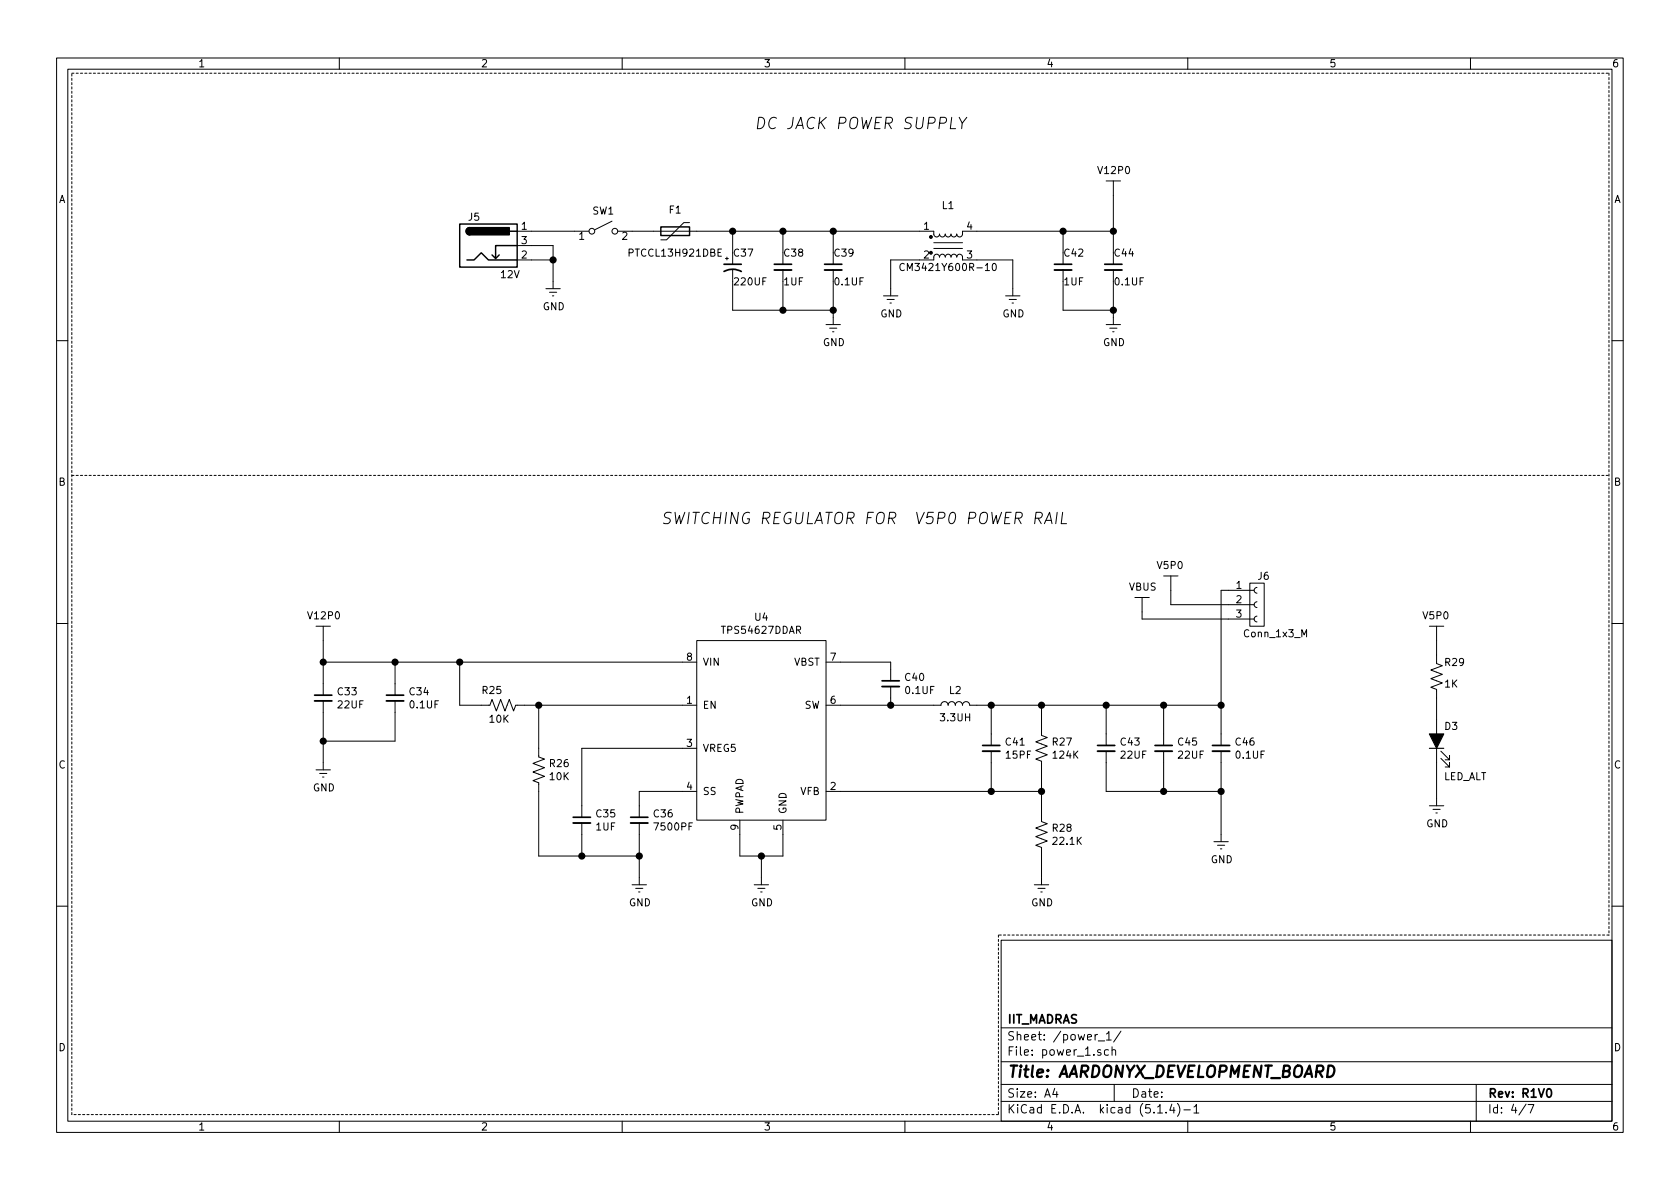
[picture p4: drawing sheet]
EESchema Schematic File Version 4
LIBS:Aardonyx-cache
EELAYER 30 0
EELAYER END
$Descr A4 11693 8268
encoding utf-8
Sheet 4 7
Title "AARDONYX_DEVELOPMENT_BOARD"
Date ""
Rev "R1V0"
Comp "IIT_MADRAS"
Comment1 ""
Comment2 ""
Comment3 ""
Comment4 ""
$EndDescr
Connection ~ 2250 4600
$Comp
L aardonyx:V12P0 #PWR036
U 1 1
P 2250 4450
AR Path="/5DB8A7DC/5E79C895" Ref="#PWR036"  Part="1" 
AR Path="/5E6E93B2/5E79C895" Ref="#PWR?"  Part="1" 
F 0 "#PWR036" H 2400 4400 50  0001 C CNN
F 1 "V12P0" H 2255 4625 50  0000 C CNN
F 2 "" H 2250 4450 50  0001 C CNN
F 3 "" H 2250 4450 50  0001 C CNN
	1    2250 4450
	1    0    0    -1  
$EndComp
Connection ~ 8500 4900
Connection ~ 8500 5500
Wire Wire Line
	8500 5500 8500 5800
$Comp
L aardonyx:GND #PWR049
U 1 1
P 8500 5800
AR Path="/5DB8A7DC/5DC268B2" Ref="#PWR049"  Part="1" 
AR Path="/5E6E93B2/5DC268B2" Ref="#PWR?"  Part="1" 
F 0 "#PWR049" H 8500 5550 50  0001 C CNN
F 1 "GND" H 8505 5627 50  0000 C CNN
F 2 "" H 8500 5800 50  0001 C CNN
F 3 "" H 8500 5800 50  0001 C CNN
	1    8500 5800
	1    0    0    -1  
$EndComp
Wire Wire Line
	8100 5500 8500 5500
Connection ~ 8100 5500
Wire Wire Line
	8100 5300 8100 5500
Wire Wire Line
	8500 5500 8500 5300
Wire Wire Line
	7700 5500 8100 5500
Wire Wire Line
	7700 5300 7700 5500
Wire Wire Line
	7700 4900 8100 4900
Connection ~ 7700 4900
Wire Wire Line
	7700 5100 7700 4900
Wire Wire Line
	8100 4900 8500 4900
Connection ~ 8100 4900
Wire Wire Line
	8100 5100 8100 4900
Connection ~ 7250 4900
Wire Wire Line
	8500 4900 8500 5100
$Comp
L aardonyx:C_Small C46
U 1 1
P 8500 5200
AR Path="/5DB8A7DC/5DC20A36" Ref="C46"  Part="1" 
AR Path="/5E6E93B2/5DC20A36" Ref="C?"  Part="1" 
F 0 "C46" H 8592 5246 50  0000 L CNN
F 1 "0.1UF" H 8592 5155 50  0000 L CNN
F 2 "" H 8500 5200 50  0001 C CNN
F 3 "~" H 8500 5200 50  0001 C CNN
	1    8500 5200
	1    0    0    -1  
$EndComp
$Comp
L aardonyx:C_Small C45
U 1 1
P 8100 5200
AR Path="/5DB8A7DC/5DC1FFB2" Ref="C45"  Part="1" 
AR Path="/5E6E93B2/5DC1FFB2" Ref="C?"  Part="1" 
F 0 "C45" H 8192 5246 50  0000 L CNN
F 1 "22UF" H 8192 5155 50  0000 L CNN
F 2 "" H 8100 5200 50  0001 C CNN
F 3 "~" H 8100 5200 50  0001 C CNN
	1    8100 5200
	1    0    0    -1  
$EndComp
$Comp
L aardonyx:C_Small C43
U 1 1
P 7700 5200
AR Path="/5DB8A7DC/5DC1F79E" Ref="C43"  Part="1" 
AR Path="/5E6E93B2/5DC1F79E" Ref="C?"  Part="1" 
F 0 "C43" H 7792 5246 50  0000 L CNN
F 1 "22UF" H 7792 5155 50  0000 L CNN
F 2 "" H 7700 5200 50  0001 C CNN
F 3 "~" H 7700 5200 50  0001 C CNN
	1    7700 5200
	1    0    0    -1  
$EndComp
Wire Wire Line
	4450 5500 4450 5600
Wire Wire Line
	4050 5200 4050 5600
Wire Wire Line
	4450 5800 4450 5950
Wire Wire Line
	4050 5800 4050 5950
Wire Wire Line
	4450 6100 4450 5950
Wire Wire Line
	4050 5950 3750 5950
Connection ~ 4050 5950
Wire Wire Line
	3750 5950 3750 5500
Connection ~ 5300 5950
Wire Wire Line
	5450 5950 5300 5950
Wire Wire Line
	5450 5800 5450 5950
Wire Wire Line
	5150 5950 5300 5950
Wire Wire Line
	5150 5800 5150 5950
Wire Wire Line
	5300 6100 5300 5950
Wire Wire Line
	7250 5950 7250 6100
Wire Wire Line
	7250 5500 7250 5650
Connection ~ 7250 5500
$Comp
L aardonyx:GND #PWR044
U 1 1
P 7250 6100
AR Path="/5DB8A7DC/5DC135E5" Ref="#PWR044"  Part="1" 
AR Path="/5E6E93B2/5DC135E5" Ref="#PWR?"  Part="1" 
F 0 "#PWR044" H 7250 5850 50  0001 C CNN
F 1 "GND" H 7255 5927 50  0000 C CNN
F 2 "" H 7250 6100 50  0001 C CNN
F 3 "" H 7250 6100 50  0001 C CNN
	1    7250 6100
	1    0    0    -1  
$EndComp
$Comp
L aardonyx:R_US R28
U 1 1
P 7250 5800
AR Path="/5DB8A7DC/5DC11DC4" Ref="R28"  Part="1" 
AR Path="/5E6E93B2/5DC11DC4" Ref="R?"  Part="1" 
F 0 "R28" H 7318 5846 50  0000 L CNN
F 1 "22.1K" H 7318 5755 50  0000 L CNN
F 2 "" V 7290 5790 50  0001 C CNN
F 3 "~" H 7250 5800 50  0001 C CNN
	1    7250 5800
	1    0    0    -1  
$EndComp
Connection ~ 6900 5500
Wire Wire Line
	7250 5500 7250 5350
Wire Wire Line
	6900 5500 7250 5500
Connection ~ 6900 4900
Wire Wire Line
	7250 4900 7250 5050
$Comp
L aardonyx:R_US R27
U 1 1
P 7250 5200
AR Path="/5DB8A7DC/5DC0E17E" Ref="R27"  Part="1" 
AR Path="/5E6E93B2/5DC0E17E" Ref="R?"  Part="1" 
F 0 "R27" H 7318 5246 50  0000 L CNN
F 1 "124K" H 7318 5155 50  0000 L CNN
F 2 "" V 7290 5190 50  0001 C CNN
F 3 "~" H 7250 5200 50  0001 C CNN
	1    7250 5200
	1    0    0    -1  
$EndComp
Wire Wire Line
	6900 4900 6900 5100
Wire Wire Line
	6800 4900 6900 4900
Wire Wire Line
	6900 5500 6900 5300
$Comp
L aardonyx:C_Small C41
U 1 1
P 6900 5200
AR Path="/5DB8A7DC/5DC0C5AC" Ref="C41"  Part="1" 
AR Path="/5E6E93B2/5DC0C5AC" Ref="C?"  Part="1" 
F 0 "C41" H 6992 5246 50  0000 L CNN
F 1 "15PF" H 6992 5155 50  0000 L CNN
F 2 "" H 6900 5200 50  0001 C CNN
F 3 "~" H 6900 5200 50  0001 C CNN
	1    6900 5200
	1    0    0    -1  
$EndComp
Connection ~ 6200 4900
$Comp
L aardonyx:L L2
U 1 1
P 6650 4900
AR Path="/5DB8A7DC/5DC0AFF7" Ref="L2"  Part="1" 
AR Path="/5E6E93B2/5DC0AFF7" Ref="L?"  Part="1" 
F 0 "L2" V 6750 4900 50  0000 C CNN
F 1 "3.3UH" V 6560 4900 50  0000 C CNN
F 2 "" H 6650 4900 50  0001 C CNN
F 3 "~" H 6650 4900 50  0001 C CNN
	1    6650 4900
	0    -1   -1   0   
$EndComp
Wire Wire Line
	6200 4900 6200 4850
Wire Wire Line
	6200 4600 6200 4650
Wire Wire Line
	5850 4600 6200 4600
$Comp
L aardonyx:C_Small C40
U 1 1
P 6200 4750
AR Path="/5DB8A7DC/5DC07BC9" Ref="C40"  Part="1" 
AR Path="/5E6E93B2/5DC07BC9" Ref="C?"  Part="1" 
F 0 "C40" H 6292 4796 50  0000 L CNN
F 1 "0.1UF" H 6292 4705 50  0000 L CNN
F 2 "" H 6200 4750 50  0001 C CNN
F 3 "~" H 6200 4750 50  0001 C CNN
	1    6200 4750
	1    0    0    -1  
$EndComp
$Comp
L aardonyx:GND #PWR037
U 1 1
P 2250 5300
AR Path="/5DB8A7DC/5DC06DDF" Ref="#PWR037"  Part="1" 
AR Path="/5E6E93B2/5DC06DDF" Ref="#PWR?"  Part="1" 
F 0 "#PWR037" H 2250 5050 50  0001 C CNN
F 1 "GND" H 2255 5127 50  0000 C CNN
F 2 "" H 2250 5300 50  0001 C CNN
F 3 "" H 2250 5300 50  0001 C CNN
	1    2250 5300
	1    0    0    -1  
$EndComp
Connection ~ 2250 5150
Wire Wire Line
	2250 5150 2250 5300
Wire Wire Line
	2250 5150 2250 4950
Wire Wire Line
	2750 5150 2250 5150
Wire Wire Line
	2750 4950 2750 5150
Wire Wire Line
	2750 4600 3200 4600
Connection ~ 2750 4600
Wire Wire Line
	2750 4750 2750 4600
Wire Wire Line
	2250 4600 2750 4600
Wire Wire Line
	2250 4600 2250 4750
$Comp
L aardonyx:C_Small C33
U 1 1
P 2250 4850
AR Path="/5DB8A7DC/5DC04203" Ref="C33"  Part="1" 
AR Path="/5E6E93B2/5DC04203" Ref="C?"  Part="1" 
F 0 "C33" H 2342 4896 50  0000 L CNN
F 1 "22UF" H 2342 4805 50  0000 L CNN
F 2 "" H 2250 4850 50  0001 C CNN
F 3 "~" H 2250 4850 50  0001 C CNN
	1    2250 4850
	1    0    0    -1  
$EndComp
$Comp
L aardonyx:C_Small C34
U 1 1
P 2750 4850
AR Path="/5DB8A7DC/5DC03EB5" Ref="C34"  Part="1" 
AR Path="/5E6E93B2/5DC03EB5" Ref="C?"  Part="1" 
F 0 "C34" H 2842 4896 50  0000 L CNN
F 1 "0.1UF" H 2842 4805 50  0000 L CNN
F 2 "" H 2750 4850 50  0001 C CNN
F 3 "~" H 2750 4850 50  0001 C CNN
	1    2750 4850
	1    0    0    -1  
$EndComp
Wire Wire Line
	3200 4600 4750 4600
Connection ~ 3200 4600
Wire Wire Line
	3200 4900 3200 4600
Wire Wire Line
	3350 4900 3200 4900
Connection ~ 3750 4900
Wire Wire Line
	3650 4900 3750 4900
$Comp
L aardonyx:R_US R25
U 1 1
P 3500 4900
AR Path="/5DB8A7DC/5DC02AA4" Ref="R25"  Part="1" 
AR Path="/5E6E93B2/5DC02AA4" Ref="R?"  Part="1" 
F 0 "R25" V 3600 4900 50  0000 L CNN
F 1 "10K" V 3400 4850 50  0000 L CNN
F 2 "" V 3540 4890 50  0001 C CNN
F 3 "~" H 3500 4900 50  0001 C CNN
	1    3500 4900
	0    -1   -1   0   
$EndComp
Wire Wire Line
	3750 5200 3750 4900
Wire Wire Line
	3750 4900 4750 4900
$Comp
L aardonyx:R_US R26
U 1 1
P 3750 5350
AR Path="/5DB8A7DC/5DC003B9" Ref="R26"  Part="1" 
AR Path="/5E6E93B2/5DC003B9" Ref="R?"  Part="1" 
F 0 "R26" H 3818 5396 50  0000 L CNN
F 1 "10K" H 3818 5305 50  0000 L CNN
F 2 "" V 3790 5340 50  0001 C CNN
F 3 "~" H 3750 5350 50  0001 C CNN
F 4 "NA" H 3600 5350 50  0000 C CNN "Field4"
	1    3750 5350
	1    0    0    -1  
$EndComp
$Comp
L aardonyx:C_Small C35
U 1 1
P 4050 5700
AR Path="/5DB8A7DC/5DBFC886" Ref="C35"  Part="1" 
AR Path="/5E6E93B2/5DBFC886" Ref="C?"  Part="1" 
F 0 "C35" H 4142 5746 50  0000 L CNN
F 1 "1UF" H 4142 5655 50  0000 L CNN
F 2 "" H 4050 5700 50  0001 C CNN
F 3 "~" H 4050 5700 50  0001 C CNN
	1    4050 5700
	1    0    0    -1  
$EndComp
Wire Wire Line
	4050 5200 4750 5200
$Comp
L aardonyx:GND #PWR039
U 1 1
P 4450 6100
AR Path="/5DB8A7DC/5DBFE03A" Ref="#PWR039"  Part="1" 
AR Path="/5E6E93B2/5DBFE03A" Ref="#PWR?"  Part="1" 
F 0 "#PWR039" H 4450 5850 50  0001 C CNN
F 1 "GND" H 4455 5927 50  0000 C CNN
F 2 "" H 4450 6100 50  0001 C CNN
F 3 "" H 4450 6100 50  0001 C CNN
	1    4450 6100
	1    0    0    -1  
$EndComp
$Comp
L aardonyx:C_Small C36
U 1 1
P 4450 5700
AR Path="/5DB8A7DC/5DBFC58F" Ref="C36"  Part="1" 
AR Path="/5E6E93B2/5DBFC58F" Ref="C?"  Part="1" 
F 0 "C36" H 4542 5746 50  0000 L CNN
F 1 "7500PF" H 4542 5655 50  0000 L CNN
F 2 "" H 4450 5700 50  0001 C CNN
F 3 "~" H 4450 5700 50  0001 C CNN
	1    4450 5700
	1    0    0    -1  
$EndComp
$Comp
L aardonyx:GND #PWR040
U 1 1
P 5300 6100
AR Path="/5DB8A7DC/5DBF95B1" Ref="#PWR040"  Part="1" 
AR Path="/5E6E93B2/5DBF95B1" Ref="#PWR?"  Part="1" 
F 0 "#PWR040" H 5300 5850 50  0001 C CNN
F 1 "GND" H 5305 5927 50  0000 C CNN
F 2 "" H 5300 6100 50  0001 C CNN
F 3 "" H 5300 6100 50  0001 C CNN
	1    5300 6100
	1    0    0    -1  
$EndComp
$Comp
L aardonyx:V5P0 #PWR048
U 1 1
P 8150 4100
AR Path="/5DB8A7DC/5DC202F3" Ref="#PWR048"  Part="1" 
AR Path="/5E6E93B2/5DC202F3" Ref="#PWR?"  Part="1" 
F 0 "#PWR048" H 8300 4050 50  0001 C CNN
F 1 "V5P0" H 8145 4275 50  0000 C CNN
F 2 "" H 8150 4100 50  0001 C CNN
F 3 "" H 8150 4100 50  0001 C CNN
	1    8150 4100
	1    0    0    -1  
$EndComp
$Comp
L aardonyx:TPS54627DDAR U4
U 1 1
P 5300 5050
AR Path="/5DB8A7DC/5DC17243" Ref="U4"  Part="1" 
AR Path="/5E6E93B2/5DC17243" Ref="U?"  Part="1" 
F 0 "U4" H 5300 5815 50  0000 C CNN
F 1 "TPS54627DDAR" H 5300 5724 50  0000 C CNN
F 2 "" H 5300 5000 50  0001 C CNN
F 3 "" H 5300 5000 50  0001 C CNN
	1    5300 5050
	1    0    0    -1  
$EndComp
Wire Wire Line
	3700 1600 4000 1600
$Comp
L aardonyx:SW_SPST SW1
U 1 1
P 4200 1600
AR Path="/5DB8A7DC/5E7DBCC5" Ref="SW1"  Part="1" 
AR Path="/5E6E93B2/5E7DBCC5" Ref="SW?"  Part="1" 
F 0 "SW1" H 4200 1743 50  0000 C CNN
F 1 "SW_SPST" H 4200 1744 50  0001 C CNN
F 2 "" H 4200 1600 50  0001 C CNN
F 3 "~" H 4200 1600 50  0001 C CNN
	1    4200 1600
	1    0    0    -1  
$EndComp
$Comp
L aardonyx:Barrel_Jack_Switch J5
U 1 1
P 3400 1700
AR Path="/5DB8A7DC/5E7997C5" Ref="J5"  Part="1" 
AR Path="/5E6E93B2/5E7997C5" Ref="J?"  Part="1" 
F 0 "J5" H 3300 1900 50  0000 C CNN
F 1 "12V" H 3550 1500 50  0000 C CNN
F 2 "" H 3450 1660 50  0001 C CNN
F 3 "~" H 3450 1660 50  0001 C CNN
	1    3400 1700
	1    0    0    -1  
$EndComp
$Comp
L aardonyx:GND #PWR038
U 1 1
P 3850 1950
AR Path="/5DB8A7DC/5DC2CAAD" Ref="#PWR038"  Part="1" 
AR Path="/5E6E93B2/5DC2CAAD" Ref="#PWR?"  Part="1" 
F 0 "#PWR038" H 3850 1700 50  0001 C CNN
F 1 "GND" H 3855 1777 50  0000 C CNN
F 2 "" H 3850 1950 50  0001 C CNN
F 3 "" H 3850 1950 50  0001 C CNN
	1    3850 1950
	1    0    0    -1  
$EndComp
Connection ~ 3850 1800
Wire Wire Line
	3850 1800 3850 1950
Wire Wire Line
	3850 1800 3700 1800
Wire Wire Line
	3850 1700 3850 1800
Wire Wire Line
	3700 1700 3850 1700
Wire Wire Line
	5450 1600 5450 1750
$Comp
L aardonyx:V12P0 #PWR045
U 1 1
P 7750 1350
AR Path="/5DB8A7DC/5E820603" Ref="#PWR045"  Part="1" 
AR Path="/5E6E93B2/5E820603" Ref="#PWR?"  Part="1" 
F 0 "#PWR045" H 7900 1300 50  0001 C CNN
F 1 "V12P0" H 7755 1525 50  0000 C CNN
F 2 "" H 7750 1350 50  0001 C CNN
F 3 "" H 7750 1350 50  0001 C CNN
	1    7750 1350
	1    0    0    -1  
$EndComp
Wire Wire Line
	5450 2150 5450 1950
$Comp
L aardonyx:C_Small C38
U 1 1
P 5450 1850
AR Path="/5DB8A7DC/5E824D85" Ref="C38"  Part="1" 
AR Path="/5E6E93B2/5E824D85" Ref="C?"  Part="1" 
F 0 "C38" H 5450 1950 50  0000 L CNN
F 1 "1UF" H 5450 1750 50  0000 L CNN
F 2 "" H 5450 1850 50  0001 C CNN
F 3 "~" H 5450 1850 50  0001 C CNN
	1    5450 1850
	1    0    0    -1  
$EndComp
$Comp
L aardonyx:C_Small C39
U 1 1
P 5800 1850
AR Path="/5DB8A7DC/5E8299D0" Ref="C39"  Part="1" 
AR Path="/5E6E93B2/5E8299D0" Ref="C?"  Part="1" 
F 0 "C39" H 5800 1950 50  0000 L CNN
F 1 "0.1UF" H 5800 1750 50  0000 L CNN
F 2 "" H 5800 1850 50  0001 C CNN
F 3 "~" H 5800 1850 50  0001 C CNN
	1    5800 1850
	1    0    0    -1  
$EndComp
Wire Wire Line
	5800 1600 5800 1750
Connection ~ 5450 1600
Wire Wire Line
	5450 2150 5800 2150
Wire Wire Line
	5800 1950 5800 2150
Connection ~ 5800 1600
Wire Wire Line
	5450 1600 5800 1600
$Comp
L aardonyx:GND #PWR041
U 1 1
P 5800 2200
AR Path="/5DB8A7DC/5E83D54C" Ref="#PWR041"  Part="1" 
AR Path="/5E6E93B2/5E83D54C" Ref="#PWR?"  Part="1" 
F 0 "#PWR041" H 5800 1950 50  0001 C CNN
F 1 "GND" H 5805 2027 50  0000 C CNN
F 2 "" H 5800 2200 50  0001 C CNN
F 3 "" H 5800 2200 50  0001 C CNN
	1    5800 2200
	1    0    0    -1  
$EndComp
Wire Wire Line
	5800 2150 5800 2200
Connection ~ 5800 2150
Wire Wire Line
	4050 5950 4450 5950
Connection ~ 4450 5950
Wire Wire Line
	4750 5500 4450 5500
Wire Wire Line
	5850 5500 6900 5500
Wire Wire Line
	6200 4900 6500 4900
Wire Wire Line
	5850 4900 6200 4900
Wire Wire Line
	7250 4900 7700 4900
Wire Wire Line
	6900 4900 7250 4900
Wire Notes Line
	500  500  11200 500 
Wire Notes Line
	11200 500  11200 6500
Wire Notes Line
	11200 6500 6950 6500
Wire Notes Line
	6950 6500 6950 7750
Wire Notes Line
	6950 7750 500  7750
Wire Notes Line
	500  7750 500  500 
Wire Notes Line
	500  3300 11200 3300
Text Notes 4600 3650 0    79   Italic 0
SWITCHING REGULATOR FOR  V5P0 POWER RAIL
Text Notes 5250 900  0    79   Italic 0
DC JACK POWER SUPPLY\n
Wire Wire Line
	5100 1600 5100 1750
Wire Wire Line
	5100 1600 5450 1600
Wire Wire Line
	5100 1950 5100 2150
Wire Wire Line
	5100 2150 5450 2150
Connection ~ 5450 2150
$Comp
L aardonyx:Conn_1x3_M J?
U 1 1
P 8750 4200
AR Path="/5D8B37DE/5E52467C" Ref="J?"  Part="1" 
AR Path="/5DB8A7DC/5E52467C" Ref="J6"  Part="1" 
AR Path="/5E6E93B2/5E52467C" Ref="J?"  Part="1" 
F 0 "J6" H 8750 4400 50  0000 L CNN
F 1 "Conn_1x3_M" H 8650 4000 50  0000 L CNN
F 2 "" H 8750 4200 50  0001 C CNN
F 3 "~" H 8750 4200 50  0001 C CNN
	1    8750 4200
	1    0    0    -1  
$EndComp
Wire Wire Line
	7950 4250 7950 4300
Wire Wire Line
	7950 4300 8550 4300
Wire Wire Line
	8150 4200 8150 4100
Wire Wire Line
	8500 4100 8550 4100
Wire Wire Line
	8500 4100 8500 4900
$Comp
L Device:CP1_Small C37
U 1 1
P 5100 1850
AR Path="/5DB8A7DC/5E53A053" Ref="C37"  Part="1" 
AR Path="/5E6E93B2/5E53A053" Ref="C?"  Part="1" 
F 0 "C37" H 5100 1950 50  0000 L CNN
F 1 "220UF" H 5100 1750 50  0000 L CNN
F 2 "" H 5100 1850 50  0001 C CNN
F 3 "~" H 5100 1850 50  0001 C CNN
	1    5100 1850
	1    0    0    -1  
$EndComp
$Comp
L aardonyx:L_Core_Iron_Coupled L1
U 1 1
P 6600 1700
AR Path="/5DB8A7DC/5E574791" Ref="L1"  Part="1" 
AR Path="/5E6E93B2/5E574791" Ref="L?"  Part="1" 
F 0 "L1" H 6600 1981 50  0000 C CNN
F 1 "CM3421Y600R-10" H 6600 1550 50  0000 C CNN
F 2 "" H 6600 1700 50  0001 C CNN
F 3 "~" H 6600 1700 50  0001 C CNN
	1    6600 1700
	1    0    0    -1  
$EndComp
$Comp
L Device:Polyfuse F1
U 1 1
P 4700 1600
AR Path="/5DB8A7DC/5E541C92" Ref="F1"  Part="1" 
AR Path="/5E6E93B2/5E541C92" Ref="F?"  Part="1" 
F 0 "F1" V 4550 1600 50  0000 C CNN
F 1 "PTCCL13H921DBE" V 4850 1600 50  0000 C CNN
F 2 "" H 4750 1400 50  0001 L CNN
F 3 "~" H 4700 1600 50  0001 C CNN
	1    4700 1600
	0    1    1    0   
$EndComp
Wire Wire Line
	4400 1600 4550 1600
Wire Wire Line
	4850 1600 5100 1600
Connection ~ 5100 1600
$Comp
L aardonyx:GND #PWR042
U 1 1
P 6200 2000
AR Path="/5DB8A7DC/5E5D54A0" Ref="#PWR042"  Part="1" 
AR Path="/5E6E93B2/5E5D54A0" Ref="#PWR?"  Part="1" 
F 0 "#PWR042" H 6200 1750 50  0001 C CNN
F 1 "GND" H 6205 1827 50  0000 C CNN
F 2 "" H 6200 2000 50  0001 C CNN
F 3 "" H 6200 2000 50  0001 C CNN
	1    6200 2000
	1    0    0    -1  
$EndComp
$Comp
L aardonyx:GND #PWR043
U 1 1
P 7050 2000
AR Path="/5DB8A7DC/5E5D9EFD" Ref="#PWR043"  Part="1" 
AR Path="/5E6E93B2/5E5D9EFD" Ref="#PWR?"  Part="1" 
F 0 "#PWR043" H 7050 1750 50  0001 C CNN
F 1 "GND" H 7055 1827 50  0000 C CNN
F 2 "" H 7050 2000 50  0001 C CNN
F 3 "" H 7050 2000 50  0001 C CNN
	1    7050 2000
	1    0    0    -1  
$EndComp
Wire Wire Line
	6400 1800 6200 1800
Wire Wire Line
	6200 1800 6200 2000
Wire Wire Line
	5800 1600 6400 1600
Wire Wire Line
	7050 1800 7050 2000
Wire Wire Line
	6800 1800 7050 1800
Wire Wire Line
	7400 1600 7400 1750
Wire Wire Line
	7400 2150 7400 1950
$Comp
L aardonyx:C_Small C42
U 1 1
P 7400 1850
AR Path="/5DB8A7DC/5E5FEAFA" Ref="C42"  Part="1" 
AR Path="/5E6E93B2/5E5FEAFA" Ref="C?"  Part="1" 
F 0 "C42" H 7400 1950 50  0000 L CNN
F 1 "1UF" H 7400 1750 50  0000 L CNN
F 2 "" H 7400 1850 50  0001 C CNN
F 3 "~" H 7400 1850 50  0001 C CNN
	1    7400 1850
	1    0    0    -1  
$EndComp
$Comp
L aardonyx:C_Small C44
U 1 1
P 7750 1850
AR Path="/5DB8A7DC/5E5FEB00" Ref="C44"  Part="1" 
AR Path="/5E6E93B2/5E5FEB00" Ref="C?"  Part="1" 
F 0 "C44" H 7750 1950 50  0000 L CNN
F 1 "0.1UF" H 7750 1750 50  0000 L CNN
F 2 "" H 7750 1850 50  0001 C CNN
F 3 "~" H 7750 1850 50  0001 C CNN
	1    7750 1850
	1    0    0    -1  
$EndComp
Wire Wire Line
	7750 1600 7750 1750
Wire Wire Line
	7400 2150 7750 2150
Wire Wire Line
	7750 1950 7750 2150
$Comp
L aardonyx:GND #PWR046
U 1 1
P 7750 2200
AR Path="/5DB8A7DC/5E5FEB09" Ref="#PWR046"  Part="1" 
AR Path="/5E6E93B2/5E5FEB09" Ref="#PWR?"  Part="1" 
F 0 "#PWR046" H 7750 1950 50  0001 C CNN
F 1 "GND" H 7755 2027 50  0000 C CNN
F 2 "" H 7750 2200 50  0001 C CNN
F 3 "" H 7750 2200 50  0001 C CNN
	1    7750 2200
	1    0    0    -1  
$EndComp
Wire Wire Line
	7750 2150 7750 2200
Connection ~ 7750 2150
Wire Wire Line
	6800 1600 7400 1600
Connection ~ 7400 1600
Wire Wire Line
	7400 1600 7750 1600
Connection ~ 7750 1600
$Comp
L Device:LED_ALT D3
U 1 1
P 10000 5150
AR Path="/5DB8A7DC/5E6988C1" Ref="D3"  Part="1" 
AR Path="/5E6E93B2/5E6988C1" Ref="D?"  Part="1" 
F 0 "D3" V 10100 5100 50  0000 R CNN
F 1 "LED_ALT" V 9750 5100 50  0000 R CNN
F 2 "" H 10000 5150 50  0001 C CNN
F 3 "~" H 10000 5150 50  0001 C CNN
	1    10000 5150
	0    -1   -1   0   
$EndComp
$Comp
L aardonyx:V5P0 #PWR050
U 1 1
P 10000 4450
AR Path="/5DB8A7DC/5E699359" Ref="#PWR050"  Part="1" 
AR Path="/5E6E93B2/5E699359" Ref="#PWR?"  Part="1" 
F 0 "#PWR050" H 10150 4400 50  0001 C CNN
F 1 "V5P0" H 9995 4625 50  0000 C CNN
F 2 "" H 10000 4450 50  0001 C CNN
F 3 "" H 10000 4450 50  0001 C CNN
	1    10000 4450
	1    0    0    -1  
$EndComp
$Comp
L aardonyx:GND #PWR051
U 1 1
P 10000 5550
AR Path="/5DB8A7DC/5E69E227" Ref="#PWR051"  Part="1" 
AR Path="/5E6E93B2/5E69E227" Ref="#PWR?"  Part="1" 
F 0 "#PWR051" H 10000 5300 50  0001 C CNN
F 1 "GND" H 10005 5377 50  0000 C CNN
F 2 "" H 10000 5550 50  0001 C CNN
F 3 "" H 10000 5550 50  0001 C CNN
	1    10000 5550
	1    0    0    -1  
$EndComp
$Comp
L aardonyx:R_US R29
U 1 1
P 10000 4700
AR Path="/5DB8A7DC/5E6A34B8" Ref="R29"  Part="1" 
AR Path="/5E6E93B2/5E6A34B8" Ref="R?"  Part="1" 
F 0 "R29" H 10050 4800 50  0000 L CNN
F 1 "1K" H 10050 4650 50  0000 L CNN
F 2 "" V 10040 4690 50  0001 C CNN
F 3 "~" H 10000 4700 50  0001 C CNN
	1    10000 4700
	1    0    0    -1  
$EndComp
Wire Wire Line
	10000 4450 10000 4550
Wire Wire Line
	10000 4850 10000 5000
Wire Wire Line
	10000 5300 10000 5550
Wire Wire Line
	8550 4200 8150 4200
$Comp
L aardonyx:VBUS #PWR?
U 1 1
P 7950 4250
AR Path="/5D8B3761/5E51F41F" Ref="#PWR?"  Part="1" 
AR Path="/5DB8A7DC/5E51F41F" Ref="#PWR047"  Part="1" 
AR Path="/5E6E93B2/5E51F41F" Ref="#PWR?"  Part="1" 
F 0 "#PWR047" H 8100 4200 50  0001 C CNN
F 1 "VBUS" H 7955 4425 50  0000 C CNN
F 2 "" H 7950 4250 50  0001 C CNN
F 3 "" H 7950 4250 50  0001 C CNN
	1    7950 4250
	1    0    0    -1  
$EndComp
Wire Wire Line
	2250 4450 2250 4600
Wire Wire Line
	7750 1350 7750 1600
$EndSCHEMATC
